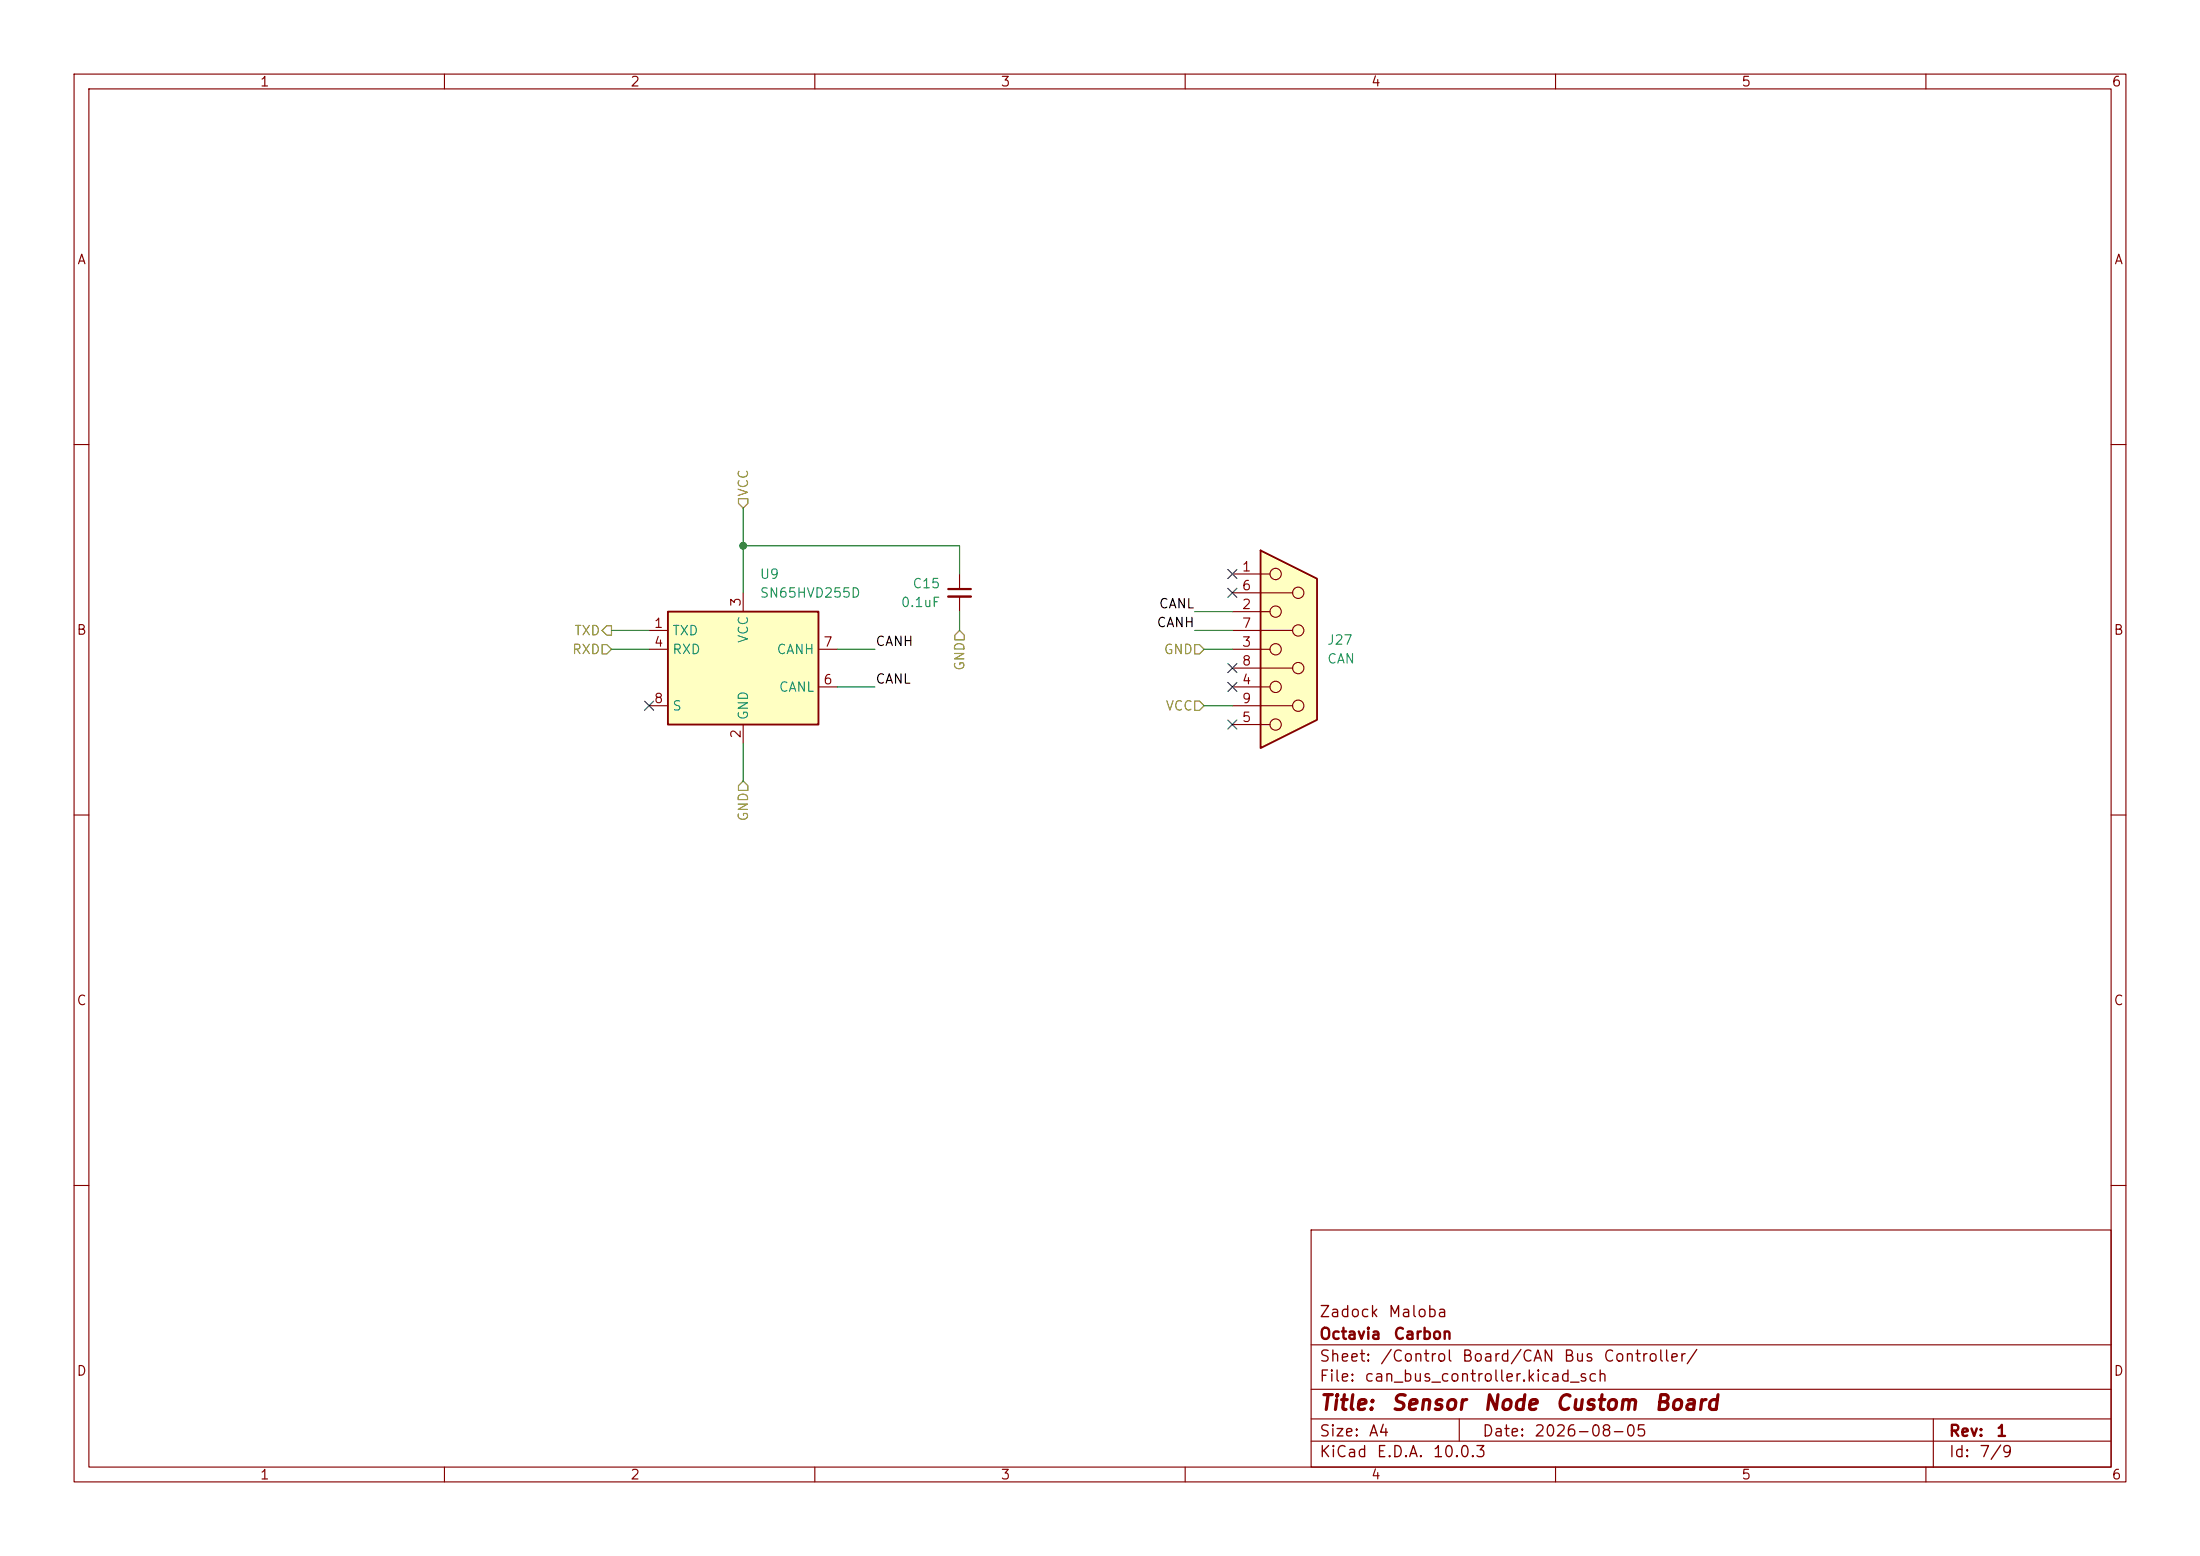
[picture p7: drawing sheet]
(kicad_sch
 (version 20260306)
 (generator "eeschema")
 (generator_version "10.0")
 (paper "A4")
 (title_block
  (title "Sensor Node Custom Board")
  (date "2026-08-05")
  (rev "1")
  (company "Octavia Carbon")
  (comment 1 "Zadock Maloba"))
 (lib_symbols
  (symbol "Connector:DE9_Socket"
   (pin_names
    (offset 1.016) (hide yes)) (exclude_from_sim no) (in_bom yes) (on_board yes)
   (in_pos_files yes)
   (duplicate_pin_numbers_are_jumpers no)
   (property "Reference" "J" (at 0 13.97 0) (show_name no) (do_not_autoplace no) (effects (font (size 1.27 1.27))))
   (property "Value" "DE9_Socket" (at 0 -14.605 0) (show_name no) (do_not_autoplace no) (effects (font (size 1.27 1.27))))
   (property "Footprint" "" (at 0 0 0) (show_name no) (do_not_autoplace no) (hide yes) (effects (font (size 1.27 1.27))))
   (property "Datasheet" "" (at 0 0 0) (show_name no) (do_not_autoplace no) (hide yes) (effects (font (size 1.27 1.27))))
   (property "Description" "9-pin D-SUB connector, socket (female)" (at 0 0 0) (show_name no) (do_not_autoplace no) (hide yes) (effects (font (size 1.27 1.27))))
   (symbol "DE9_Socket_0_1"
    (polyline (pts (xy -3.81 13.335) (xy -3.81 -13.335) (xy 3.81 -9.525) (xy 3.81 9.525) (xy -3.81 13.335)) (stroke (width 0.254) (type default)) (fill (type background)))
    (polyline (pts (xy -3.81 10.16) (xy -2.54 10.16)) (stroke (width 0) (type default)) (fill (type none)))
    (polyline (pts (xy -3.81 7.62) (xy 0.508 7.62)) (stroke (width 0) (type default)) (fill (type none)))
    (polyline (pts (xy -3.81 5.08) (xy -2.54 5.08)) (stroke (width 0) (type default)) (fill (type none)))
    (polyline (pts (xy -3.81 2.54) (xy 0.508 2.54)) (stroke (width 0) (type default)) (fill (type none)))
    (polyline (pts (xy -3.81 0) (xy -2.54 0)) (stroke (width 0) (type default)) (fill (type none)))
    (polyline (pts (xy -3.81 -2.54) (xy 0.508 -2.54)) (stroke (width 0) (type default)) (fill (type none)))
    (polyline (pts (xy -3.81 -5.08) (xy -2.54 -5.08)) (stroke (width 0) (type default)) (fill (type none)))
    (polyline (pts (xy -3.81 -7.62) (xy 0.508 -7.62)) (stroke (width 0) (type default)) (fill (type none)))
    (polyline (pts (xy -3.81 -10.16) (xy -2.54 -10.16)) (stroke (width 0) (type default)) (fill (type none)))
    (circle (center -1.778 10.16) (radius 0.762) (stroke (width 0) (type default)) (fill (type none)))
    (circle (center -1.778 5.08) (radius 0.762) (stroke (width 0) (type default)) (fill (type none)))
    (circle (center -1.778 0) (radius 0.762) (stroke (width 0) (type default)) (fill (type none)))
    (circle (center -1.778 -5.08) (radius 0.762) (stroke (width 0) (type default)) (fill (type none)))
    (circle (center -1.778 -10.16) (radius 0.762) (stroke (width 0) (type default)) (fill (type none)))
    (circle (center 1.27 7.62) (radius 0.762) (stroke (width 0) (type default)) (fill (type none)))
    (circle (center 1.27 2.54) (radius 0.762) (stroke (width 0) (type default)) (fill (type none)))
    (circle (center 1.27 -2.54) (radius 0.762) (stroke (width 0) (type default)) (fill (type none)))
    (circle (center 1.27 -7.62) (radius 0.762) (stroke (width 0) (type default)) (fill (type none))))
   (symbol "DE9_Socket_1_1"
    (pin passive line (at -7.62 10.16 0) (length 3.81) (name "1" (effects (font (size 1.27 1.27)))) (number "1" (effects (font (size 1.27 1.27)))))
    (pin passive line (at -7.62 5.08 0) (length 3.81) (name "2" (effects (font (size 1.27 1.27)))) (number "2" (effects (font (size 1.27 1.27)))))
    (pin passive line (at -7.62 0 0) (length 3.81) (name "3" (effects (font (size 1.27 1.27)))) (number "3" (effects (font (size 1.27 1.27)))))
    (pin passive line (at -7.62 -5.08 0) (length 3.81) (name "4" (effects (font (size 1.27 1.27)))) (number "4" (effects (font (size 1.27 1.27)))))
    (pin passive line (at -7.62 -10.16 0) (length 3.81) (name "5" (effects (font (size 1.27 1.27)))) (number "5" (effects (font (size 1.27 1.27)))))
    (pin passive line (at -7.62 7.62 0) (length 3.81) (name "6" (effects (font (size 1.27 1.27)))) (number "6" (effects (font (size 1.27 1.27)))))
    (pin passive line (at -7.62 2.54 0) (length 3.81) (name "7" (effects (font (size 1.27 1.27)))) (number "7" (effects (font (size 1.27 1.27)))))
    (pin passive line (at -7.62 -2.54 0) (length 3.81) (name "8" (effects (font (size 1.27 1.27)))) (number "8" (effects (font (size 1.27 1.27)))))
    (pin passive line (at -7.62 -7.62 0) (length 3.81) (name "9" (effects (font (size 1.27 1.27)))) (number "9" (effects (font (size 1.27 1.27))))))
   (embedded_fonts no))
  (symbol "Device:C_Small"
   (pin_numbers (hide yes))
   (pin_names
    (offset 0.254) (hide yes)) (exclude_from_sim no) (in_bom yes) (on_board yes)
   (in_pos_files yes)
   (duplicate_pin_numbers_are_jumpers no)
   (property "Reference" "C" (at 0.254 1.778 0) (show_name no) (do_not_autoplace no) (effects (font (size 1.27 1.27)) (justify left)))
   (property "Value" "C_Small" (at 0.254 -2.032 0) (show_name no) (do_not_autoplace no) (effects (font (size 1.27 1.27)) (justify left)))
   (property "Footprint" "" (at 0 0 0) (show_name no) (do_not_autoplace no) (hide yes) (effects (font (size 1.27 1.27))))
   (property "Datasheet" "" (at 0 0 0) (show_name no) (do_not_autoplace no) (hide yes) (effects (font (size 1.27 1.27))))
   (property "Description" "Unpolarized capacitor, small symbol" (at 0 0 0) (show_name no) (do_not_autoplace no) (hide yes) (effects (font (size 1.27 1.27))))
   (symbol "C_Small_0_1"
    (polyline (pts (xy -1.524 0.508) (xy 1.524 0.508)) (stroke (width 0.3048) (type default)) (fill (type none)))
    (polyline (pts (xy -1.524 -0.508) (xy 1.524 -0.508)) (stroke (width 0.3302) (type default)) (fill (type none))))
   (symbol "C_Small_1_1"
    (pin passive line (at 0 2.54 270) (length 2.032) (name "" (effects (font (size 1.27 1.27)))) (number "1" (effects (font (size 1.27 1.27)))))
    (pin passive line (at 0 -2.54 90) (length 2.032) (name "" (effects (font (size 1.27 1.27)))) (number "2" (effects (font (size 1.27 1.27))))))
   (embedded_fonts no))
  (symbol "Interface_CAN_LIN:SN65HVD255D" (exclude_from_sim no) (in_bom yes) (on_board yes)
   (in_pos_files yes)
   (duplicate_pin_numbers_are_jumpers no)
   (property "Reference" "U" (at -8.89 8.89 0) (show_name no) (do_not_autoplace no) (effects (font (size 1.27 1.27)) (justify right)))
   (property "Value" "SN65HVD255D" (at 1.27 8.89 0) (show_name no) (do_not_autoplace no) (effects (font (size 1.27 1.27)) (justify left)))
   (property "Footprint" "Package_SO:SOIC-8_3.9x4.9mm_P1.27mm" (at 0 -1.27 0) (show_name no) (do_not_autoplace no) (hide yes) (effects (font (size 1.27 1.27))))
   (property "Datasheet" "https://www.ti.com/lit/ds/symlink/sn65hvd257.pdf" (at 0 1.27 0) (show_name no) (do_not_autoplace no) (hide yes) (effects (font (size 1.27 1.27))))
   (property "Description" "CAN Bus Transceiver with Fast Loop Times for Highly Loaded Networks, SOIC-8" (at 0 0 0) (show_name no) (do_not_autoplace no) (hide yes) (effects (font (size 1.27 1.27))))
   (symbol "SN65HVD255D_0_1"
    (rectangle (start -10.16 7.62) (end 10.16 -7.62) (stroke (width 0.254) (type default)) (fill (type background))))
   (symbol "SN65HVD255D_1_1"
    (pin input line (at -12.7 5.08 0) (length 2.54) (name "TXD" (effects (font (size 1.27 1.27)))) (number "1" (effects (font (size 1.27 1.27)))))
    (pin power_in line (at 0 -10.16 90) (length 2.54) (name "GND" (effects (font (size 1.27 1.27)))) (number "2" (effects (font (size 1.27 1.27)))))
    (pin power_in line (at 0 10.16 270) (length 2.54) (name "VCC" (effects (font (size 1.27 1.27)))) (number "3" (effects (font (size 1.27 1.27)))))
    (pin output line (at -12.7 2.54 0) (length 2.54) (name "RXD" (effects (font (size 1.27 1.27)))) (number "4" (effects (font (size 1.27 1.27)))))
    (pin no_connect line (at -10.16 -2.54 0) (length 2.54) (hide yes) (name "NC" (effects (font (size 1.27 1.27)))) (number "5" (effects (font (size 1.27 1.27)))))
    (pin bidirectional line (at 12.7 -2.54 180) (length 2.54) (name "CANL" (effects (font (size 1.27 1.27)))) (number "6" (effects (font (size 1.27 1.27)))))
    (pin bidirectional line (at 12.7 2.54 180) (length 2.54) (name "CANH" (effects (font (size 1.27 1.27)))) (number "7" (effects (font (size 1.27 1.27)))))
    (pin input line (at -12.7 -5.08 0) (length 2.54) (name "S" (effects (font (size 1.27 1.27)))) (number "8" (effects (font (size 1.27 1.27))))))
   (embedded_fonts no)))
 (junction
  (at 100.33 73.66)
  (diameter 0)
  (color 0 0 0 0))
 (no_connect
  (at 87.63 95.25))
 (no_connect
  (at 166.37 77.47))
 (no_connect
  (at 166.37 92.71))
 (no_connect
  (at 166.37 80.01))
 (no_connect
  (at 166.37 90.17))
 (no_connect
  (at 166.37 97.79))
 (wire
  (pts (xy 162.56 95.25) (xy 166.37 95.25))
  (stroke (width 0) (type default)))
 (wire
  (pts (xy 82.55 87.63) (xy 87.63 87.63))
  (stroke (width 0) (type default)))
 (wire
  (pts (xy 129.54 77.47) (xy 129.54 73.66))
  (stroke (width 0) (type default)))
 (wire
  (pts (xy 161.29 82.55) (xy 166.37 82.55))
  (stroke (width 0) (type default)))
 (wire
  (pts (xy 100.33 73.66) (xy 129.54 73.66))
  (stroke (width 0) (type default)))
 (wire
  (pts (xy 129.54 82.55) (xy 129.54 85.09))
  (stroke (width 0) (type default)))
 (wire
  (pts (xy 118.11 87.63) (xy 113.03 87.63))
  (stroke (width 0) (type default)))
 (wire
  (pts (xy 82.55 85.09) (xy 87.63 85.09))
  (stroke (width 0) (type default)))
 (wire
  (pts (xy 100.33 105.41) (xy 100.33 100.33))
  (stroke (width 0) (type default)))
 (wire
  (pts (xy 100.33 73.66) (xy 100.33 80.01))
  (stroke (width 0) (type default)))
 (wire
  (pts (xy 162.56 87.63) (xy 166.37 87.63))
  (stroke (width 0) (type default)))
 (wire
  (pts (xy 161.29 85.09) (xy 166.37 85.09))
  (stroke (width 0) (type default)))
 (wire
  (pts (xy 100.33 68.58) (xy 100.33 73.66))
  (stroke (width 0) (type default)))
 (wire
  (pts (xy 118.11 92.71) (xy 113.03 92.71))
  (stroke (width 0) (type default)))
 (label "CANH"
  (at 161.29 85.09 180)
  (effects (font (size 1.27 1.27)) (justify right bottom)))
 (label "CANL"
  (at 161.29 82.55 180)
  (effects (font (size 1.27 1.27)) (justify right bottom)))
 (label "CANH"
  (at 118.11 87.63 0)
  (effects (font (size 1.27 1.27)) (justify left bottom)))
 (label "CANL"
  (at 118.11 92.71 0)
  (effects (font (size 1.27 1.27)) (justify left bottom)))
 (hierarchical_label "GND"
  (shape input)
  (at 129.54 85.09 270)
  (effects (font (size 1.27 1.27)) (justify right)))
 (hierarchical_label "GND"
  (shape input)
  (at 162.56 87.63 180)
  (effects (font (size 1.27 1.27)) (justify right)))
 (hierarchical_label "VCC"
  (shape input)
  (at 162.56 95.25 180)
  (effects (font (size 1.27 1.27)) (justify right)))
 (hierarchical_label "RXD"
  (shape input)
  (at 82.55 87.63 180)
  (effects (font (size 1.27 1.27)) (justify right)))
 (hierarchical_label "TXD"
  (shape output)
  (at 82.55 85.09 180)
  (effects (font (size 1.27 1.27)) (justify right)))
 (hierarchical_label "VCC"
  (shape input)
  (at 100.33 68.58 90)
  (effects (font (size 1.27 1.27)) (justify left)))
 (hierarchical_label "GND"
  (shape input)
  (at 100.33 105.41 270)
  (effects (font (size 1.27 1.27)) (justify right)))
 (symbol
  (lib_id "Interface_CAN_LIN:SN65HVD255D")
  (at 100.33 90.17 0)
  (unit 1)
  (body_style 1)
  (exclude_from_sim no)
  (in_bom yes)
  (on_board yes)
  (in_pos_files yes)
  (dnp no)
  (fields_autoplaced yes)
  (property "Reference" "U9" (at 102.4733 77.47 0) (show_name no) (do_not_autoplace no) (effects (font (size 1.27 1.27)) (justify left)))
  (property "Value" "SN65HVD255D" (at 102.4733 80.01 0) (show_name no) (do_not_autoplace no) (effects (font (size 1.27 1.27)) (justify left)))
  (property "Footprint" "Package_SO:SOIC-8_3.9x4.9mm_P1.27mm" (at 100.33 91.44 0) (hide yes) (show_name no) (do_not_autoplace no) (effects (font (size 1.27 1.27))))
  (property "Datasheet" "https://www.ti.com/lit/ds/symlink/sn65hvd257.pdf" (at 100.33 88.9 0) (hide yes) (show_name no) (do_not_autoplace no) (effects (font (size 1.27 1.27))))
  (property "Description" "CAN Bus Transceiver with Fast Loop Times for Highly Loaded Networks, SOIC-8" (at 100.33 90.17 0) (hide yes) (show_name no) (do_not_autoplace no) (effects (font (size 1.27 1.27))))
  (pin "1")
  (pin "2")
  (pin "4")
  (pin "7")
  (pin "3")
  (pin "6")
  (pin "5")
  (pin "8"))
 (symbol
  (lib_id "Device:C_Small")
  (at 129.54 80.01 0)
  (mirror y)
  (unit 1)
  (body_style 1)
  (exclude_from_sim no)
  (in_bom yes)
  (on_board yes)
  (in_pos_files yes)
  (dnp no)
  (fields_autoplaced yes)
  (property "Reference" "C15" (at 127 78.7462 0) (show_name no) (do_not_autoplace no) (effects (font (size 1.27 1.27)) (justify left)))
  (property "Value" "0.1uF" (at 127 81.2862 0) (show_name no) (do_not_autoplace no) (effects (font (size 1.27 1.27)) (justify left)))
  (property "Footprint" "Capacitor_THT:C_Disc_D3.4mm_W2.1mm_P2.50mm" (at 129.54 80.01 0) (hide yes) (show_name no) (do_not_autoplace no) (effects (font (size 1.27 1.27))))
  (property "Datasheet" "" (at 129.54 80.01 0) (hide yes) (show_name no) (do_not_autoplace no) (effects (font (size 1.27 1.27))))
  (property "Description" "Unpolarized capacitor, small symbol" (at 129.54 80.01 0) (hide yes) (show_name no) (do_not_autoplace no) (effects (font (size 1.27 1.27))))
  (pin "1")
  (pin "2"))
 (symbol
  (lib_id "Connector:DE9_Socket")
  (at 173.99 87.63 0)
  (unit 1)
  (body_style 1)
  (exclude_from_sim no)
  (in_bom yes)
  (on_board yes)
  (in_pos_files yes)
  (dnp no)
  (fields_autoplaced yes)
  (property "Reference" "J27" (at 179.07 86.3599 0) (show_name no) (do_not_autoplace no) (effects (font (size 1.27 1.27)) (justify left)))
  (property "Value" "CAN" (at 179.07 88.8999 0) (show_name no) (do_not_autoplace no) (effects (font (size 1.27 1.27)) (justify left)))
  (property "Footprint" "Connector_Dsub:DSUB-9_Socket_Horizontal_P2.77x2.54mm_EdgePinOffset9.40mm" (at 173.99 87.63 0) (hide yes) (show_name no) (do_not_autoplace no) (effects (font (size 1.27 1.27))))
  (property "Datasheet" "" (at 173.99 87.63 0) (hide yes) (show_name no) (do_not_autoplace no) (effects (font (size 1.27 1.27))))
  (property "Description" "9-pin D-SUB connector, socket (female)" (at 173.99 87.63 0) (hide yes) (show_name no) (do_not_autoplace no) (effects (font (size 1.27 1.27))))
  (pin "3")
  (pin "6")
  (pin "5")
  (pin "4")
  (pin "9")
  (pin "2")
  (pin "8")
  (pin "7")
  (pin "1")))
